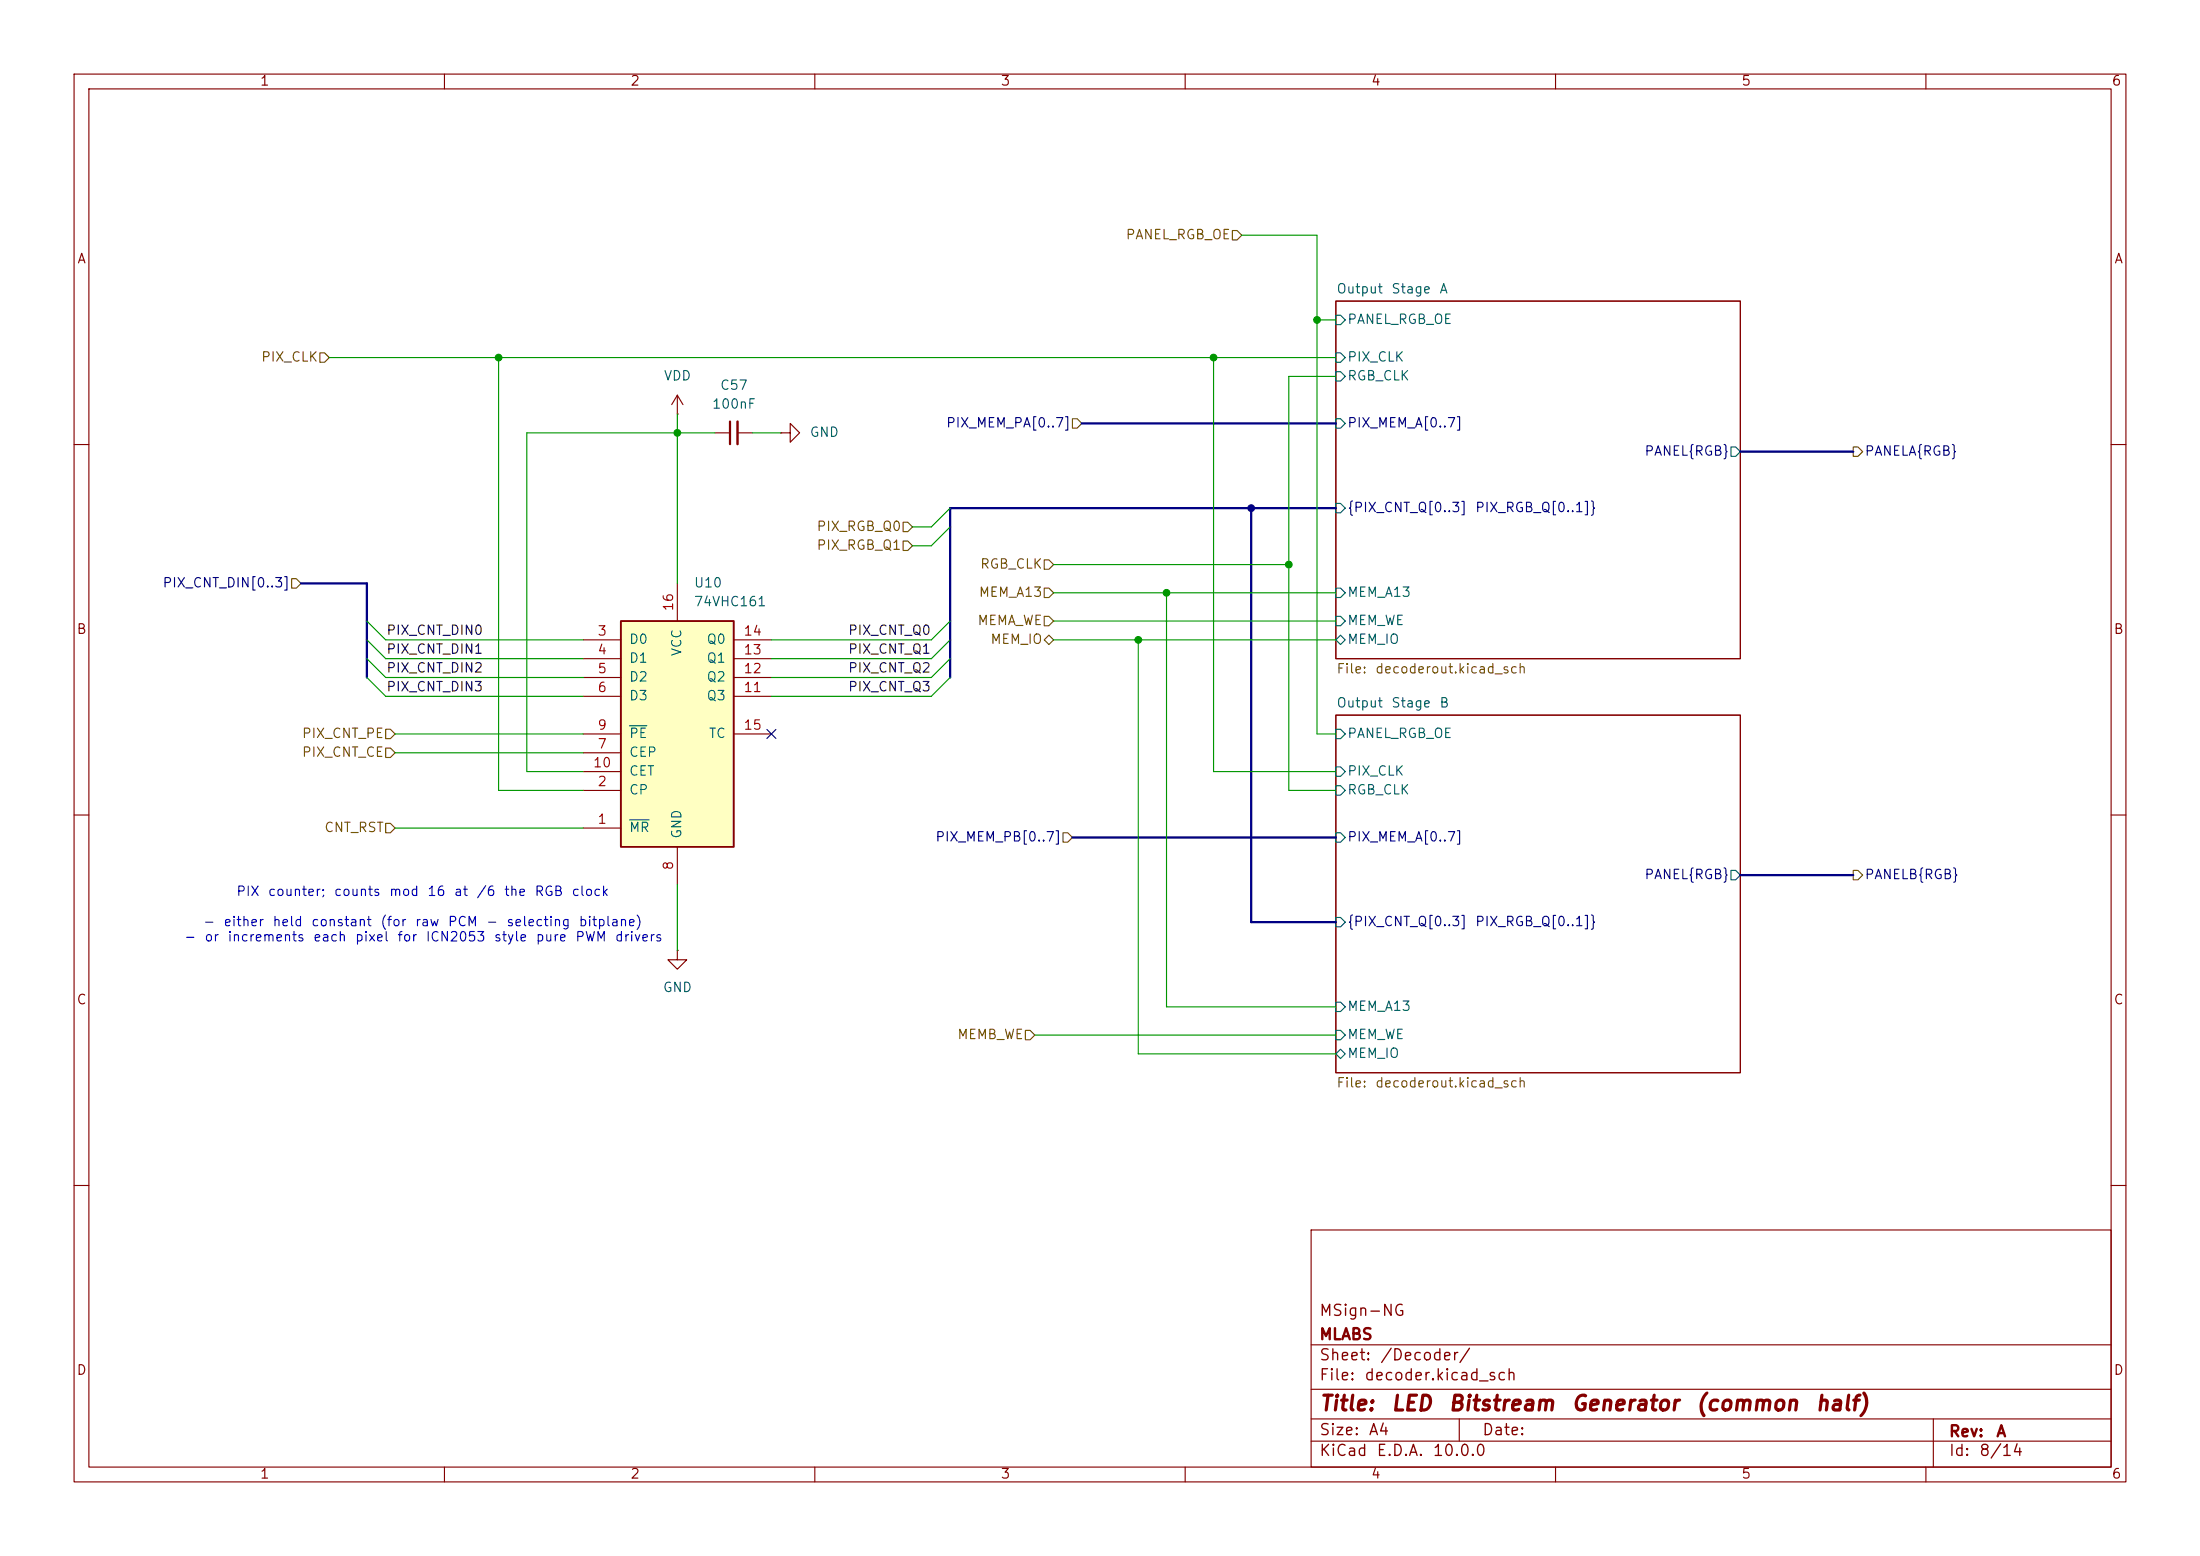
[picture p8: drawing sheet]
<svg xmlns="http://www.w3.org/2000/svg" width="297mm" height="210mm" viewBox="0 0 297 210" stroke-linecap="round" stroke-linejoin="round" font-family="sans-serif">
<g fill="none" stroke="#840000" stroke-width=".15">
<path d="M10 10h277v190h-277zM12 12h273v186h-273zM60 10v2M110 10v2M160 10v2M210 10v2M260 10v2M91.4 55.9h.1M91.4 53.3l-.7 1.3M91.4 53.3l.8 1.3M91.4 53.3v2.6M96.5 58.4h2.1"/>
<path d="M99.6 58.4h2M105.4 58.4h1.3v-1.2l1.2 1.2-1.2 1.3v-1.3M105.4 58.4h.1M180.3 40.6h54.6v48.3h-54.6zM10 60h2M285 60h2M180.3 96.5h54.6v48.3h-54.6zM10 110h2M285 110h2M91.4 128.3v1.2h1.3l-1.3 1.3-1.2-1.3h1.2M91.4 128.3h.1M10 160h2"/>
<path d="M177 166h108v32h-108zM285 160h2M60 198v2M110 198v2M160 198v2M177 194.5h108M177 191.5h108M177 187.5h108M177 181.5h108M197 191.5v3M210 198v2M260 198v2"/>
<path d="M261 191.5v6.5"/>
</g>
<g fill="none" stroke="#006464" stroke-width=".15">
<path d="M180.3 42.5h.7l.6 .7-.6 .6h-.7zM180.3 47.6h.7l.6 .7-.6 .6h-.7zM180.3 56.5h.7l.6 .7-.6 .6h-.7zM180.3 50.2h.7l.6 .6-.6 .6h-.7zM180.3 79.4h.7l.6 .6-.6 .6h-.7zM180.3 67.9h.7l.6 .7-.6 .6h-.7zM233.7 60.3h.6l.6 .7-.6 .6h-.6zM180.3 98.4h.7l.6 .7-.6 .6h-.7zM180.3 86.4l.7-.7 .6 .7-.6 .6zM180.3 83.2h.7l.6 .6-.6 .7h-.7zM180.3 103.5h.7l.6 .6-.6 .7h-.7zM180.3 112.4h.7l.6 .6-.6 .7h-.7z"/>
<path d="M180.3 106h.7l.6 .7-.6 .6h-.7zM233.7 117.5h.6l.6 .6-.6 .6h-.6zM180.3 135.3h.7l.6 .6-.6 .6h-.7zM180.3 139.1h.7l.6 .6-.6 .6h-.7zM180.3 123.8h.7l.6 .7-.6 .6h-.7zM180.3 142.2l.7-.6 .6 .6-.6 .7z"/>
</g>
<path d="M98.6 56.9v3" fill="none" stroke="#840000" stroke-width=".3"/>
<path d="M99.6 56.9v3" fill="none" stroke="#840000" stroke-width=".33"/>
<path d="M83.8 83.8h15.3v30.5h-15.3z" fill="#ffffc2"/>
<path d="M83.8 83.8h15.3v30.5h-15.3z" fill="none" stroke="#840000" stroke-width=".25"/>
<g fill="none" stroke="#840000" stroke-width=".15">
<path d="M91.4 78.7v5.1M78.7 86.4h5.1M78.7 88.9h5.1M78.7 91.4h5.1M78.7 94h5.1M78.7 99.1h5.1M99.1 86.4h5M99.1 88.9h5M99.1 91.4h5M99.1 94h5M99.1 99.1h5M78.7 111.8h5.1"/>
<path d="M78.7 106.7h5.1M78.7 101.6h5.1M78.7 104.1h5.1M91.4 114.3v5.1"/>
</g>
<path d="M85 98h2.3M85 110.7h2.6" fill="none" stroke="#006464" stroke-width=".15"/>
<g fill="none" stroke="#725600" stroke-width=".15">
<path d="M166.4 31.1h.6l.6 .7-.6 .6h-.6zM43.2 47.6h.6l.6 .7-.6 .6h-.6zM144.8 56.5h.6l.6 .7-.6 .6h-.6zM39.4 78.1h.6l.6 .6-.6 .7h-.6zM121.9 70.5h.7l.6 .6-.6 .7h-.7zM121.9 73h.7l.6 .7-.6 .6h-.7zM141 79.4h.6l.6 .6-.6 .6h-.6zM141 75.6h.6l.6 .6-.6 .6h-.6zM250.2 60.3h.6l.7 .7-.7 .6h-.6zM52.1 98.4h.6l.6 .7-.6 .6h-.6zM141 83.2h.6l.6 .6-.6 .7h-.6zM141 86.4l.6-.7 .6 .7-.6 .6z"/>
<path d="M52.1 111.1h.6l.6 .7-.6 .6h-.6zM52.1 101h.6l.6 .6-.6 .6h-.6zM143.5 112.4h.6l.7 .6-.7 .7h-.6zM250.2 117.5h.6l.7 .6-.7 .6h-.6zM138.4 139.1h.7l.6 .6-.6 .6h-.7z"/>
</g>
<path d="M146 57.2h34.3M40.6 78.7h8.9v12.7M168.9 68.6v55.9h11.4M180.3 68.6h-52v22.8M234.9 61h15.3M144.8 113h35.5M234.9 118.1h15.3" fill="none" stroke="#000084" stroke-width=".3"/>
<g fill="none" stroke="#009600" stroke-width=".15">
<path d="M167.6 31.8h10.2v67.3h2.5M44.4 48.3h135.9M67.3 48.3v58.4h11.4M91.4 55.9v22.8M96.5 58.4h-25.4v45.7h7.6M101.6 58.4h3.8M163.8 48.3v55.8h16.5M177.8 43.2h2.5M180.3 50.8h-6.3v55.9h6.3M128.3 71.1l-2.6 2.6h-2.5M128.3 68.6l-2.6 2.5h-2.5M142.2 76.2h31.8"/>
<path d="M49.5 91.4l2.6 2.6h26.6M49.5 86.4l2.6 2.5h26.6M49.5 88.9l2.6 2.5h26.6M49.5 83.8l2.6 2.6h26.6M53.3 99.1h25.4M128.3 91.4l-2.6 2.6h-21.6M128.3 86.4l-2.6 2.5h-21.6M128.3 88.9l-2.6 2.5h-21.6M128.3 83.8l-2.6 2.6h-21.6M142.2 80h38.1M142.2 86.4h38.1M142.2 83.8h38.1"/>
<path d="M153.7 86.4v55.8h26.6M157.5 80v55.9h22.8M53.3 111.8h25.4M53.3 101.6h25.4M91.4 119.4v8.9M139.7 139.7h40.6"/>
</g>
<path d="M103.5 98.5l1.2 1.2M104.7 98.5l-1.2 1.2" fill="none" stroke="#000084" stroke-width=".15"/>
<g fill="#009600" stroke="#009600" stroke-width=".14">
<circle cx="67.3" cy="48.3" r=".46"/>
<circle cx="91.4" cy="58.4" r=".46"/>
<circle cx="163.8" cy="48.3" r=".46"/>
<circle cx="153.7" cy="86.4" r=".46"/>
<circle cx="174" cy="76.2" r=".46"/>
<circle cx="177.8" cy="43.2" r=".46"/>
<circle cx="157.5" cy="80" r=".46"/>
</g>
<circle cx="168.9" cy="68.6" r=".46" fill="#000084" stroke="#000084" stroke-width=".14"/>
<g font-size="2" fill="#840000">
<text x="178" y="190.9">Title:</text>
<text x="187.7" y="190.9">LED</text>
<text x="195.4" y="190.9">Bitstream</text>
<text x="212" y="190.9">Generator</text>
<text x="228.8" y="190.9">(common</text>
<text x="245" y="190.9">half)</text>
</g>
<g font-size="1.5" fill="#840000">
<text x="178" y="178">MSign-NG</text>
<text x="178" y="184">Sheet:</text>
<text x="178" y="181.2">MLABS</text>
<text x="186.2" y="184">/Decoder/</text>
<text x="178" y="186.7">File:</text>
<text x="184.1" y="186.7">decoder.kicad_sch</text>
<text x="178" y="196.9">KiCad</text>
<text x="178" y="194.1">Size:</text>
<text x="184.7" y="194.1">A4</text>
<text x="185.7" y="196.9">E.D.A.</text>
<text x="193.3" y="196.9">10.0.0</text>
<text x="200" y="194.1">Date:</text>
<text x="263" y="194.3">Rev:</text>
<text x="263" y="196.9">Id:</text>
<text x="267.1" y="196.9">8/14</text>
<text x="269.4" y="194.3">A</text>
</g>
<g font-size="1.3" fill="#840000">
<text x="35" y="11.9">1</text>
<text x="85" y="11.9">2</text>
<text x="135" y="11.9">3</text>
<text x="185" y="11.9">4</text>
<text x="235" y="11.9">5</text>
<text x="285" y="11.9">6</text>
<text x="10.3" y="35.9">A</text>
<text x="285.3" y="35.9">A</text>
<text x="10.3" y="85.9">B</text>
<text x="285.3" y="85.9">B</text>
<text x="10.3" y="135.9">C</text>
<text x="285.3" y="135.9">C</text>
<text x="10.3" y="185.9">D</text>
<text x="285.3" y="185.9">D</text>
<text x="35" y="199.9">1</text>
<text x="85" y="199.9">2</text>
<text x="135" y="199.9">3</text>
<text x="185" y="199.9">4</text>
<text x="235" y="199.9">5</text>
<text x="285" y="199.9">6</text>
</g>
<g font-size="1.3" fill="#725600">
<text x="151.9" y="32.6">PANEL_RGB_OE</text>
<text x="35.2" y="49.1">PIX_CLK</text>
<text x="110.2" y="72">PIX_RGB_Q0</text>
<text x="110.2" y="74.5">PIX_RGB_Q1</text>
<text x="132.2" y="77.1">RGB_CLK</text>
<text x="132" y="80.9">MEM_A13</text>
<text x="131.9" y="84.7">MEMA_WE</text>
<text x="133.6" y="87.2">MEM_IO</text>
<text x="180.3" y="91.2">File:</text>
<text x="185.6" y="91.2">decoderout.kicad_sch</text>
<text x="40.7" y="99.9">PIX_CNT_PE</text>
<text x="40.7" y="102.5">PIX_CNT_CE</text>
<text x="43.7" y="112.6">CNT_RST</text>
<text x="129.1" y="140.6">MEMB_WE</text>
<text x="180.3" y="147.1">File:</text>
<text x="185.6" y="147.1">decoderout.kicad_sch</text>
</g>
<g font-size="1.3" fill="#006464">
<text x="180.3" y="39.9">Output</text>
<text x="187.7" y="39.9">Stage</text>
<text x="194.2" y="39.9">A</text>
<text x="181.8" y="44">PANEL_RGB_OE</text>
<text x="89.5" y="51.7">VDD</text>
<text x="97.1" y="52.9">C57</text>
<text x="181.8" y="49.1">PIX_CLK</text>
<text x="181.8" y="51.7">RGB_CLK</text>
<text x="96" y="55.5">100nF</text>
<text x="109.2" y="59.3">GND</text>
<text x="93.6" y="79.6">U10</text>
<text x="93.6" y="82.1">74VHC161</text>
<text x="181.8" y="80.9">MEM_A13</text>
<text x="84.8" y="87.2">D0</text>
<text x="84.8" y="89.8">D1</text>
<text x="92.3" y="88.7" transform="rotate(-90 92.3 88.7)">VCC</text>
<text x="95.3" y="89.8">Q1</text>
<text x="95.3" y="87.2">Q0</text>
<text x="181.8" y="87.2">MEM_IO</text>
<text x="181.8" y="84.7">MEM_WE</text>
<text x="84.8" y="92.3">D2</text>
<text x="84.8" y="94.8">D3</text>
<text x="95.3" y="94.8">Q3</text>
<text x="95.3" y="92.3">Q2</text>
<text x="180.3" y="95.8">Output</text>
<text x="187.7" y="95.8">Stage</text>
<text x="194.2" y="95.8">B</text>
<text x="84.8" y="99.9">PE</text>
<text x="95.6" y="99.9">TC</text>
<text x="181.8" y="99.9">PANEL_RGB_OE</text>
<text x="84.8" y="107.5">CP</text>
<text x="84.8" y="102.5">CEP</text>
<text x="84.8" y="105">CET</text>
<text x="181.8" y="105">PIX_CLK</text>
<text x="181.8" y="107.5">RGB_CLK</text>
<text x="84.8" y="112.6">MR</text>
<text x="92.3" y="113.3" transform="rotate(-90 92.3 113.3)">GND</text>
<text x="89.4" y="134.2">GND</text>
<text x="181.8" y="136.8">MEM_A13</text>
<text x="181.8" y="143.1">MEM_IO</text>
<text x="181.8" y="140.6">MEM_WE</text>
</g>
<g font-size="1.3" fill="#000084">
<text x="127.6" y="58">PIX_MEM_PA[0..7]</text>
<text x="181.8" y="58">PIX_MEM_A[0..7]</text>
<text x="221.9" y="61.8">PANEL{RGB}</text>
<text x="251.7" y="61.8">PANELA{RGB}</text>
<text x="181.8" y="69.4">{PIX_CNT_Q[0..3]</text>
<text x="199.1" y="69.4">PIX_RGB_Q[0..1]}</text>
<text x="21.9" y="79.6">PIX_CNT_DIN[0..3]</text>
<text x="126.2" y="113.9">PIX_MEM_PB[0..7]</text>
<text x="181.8" y="113.9">PIX_MEM_A[0..7]</text>
<text x="221.9" y="119">PANEL{RGB}</text>
<text x="251.7" y="119">PANELB{RGB}</text>
<text x="181.8" y="125.3">{PIX_CNT_Q[0..3]</text>
<text x="199.1" y="125.3">PIX_RGB_Q[0..1]}</text>
</g>
<g font-size="1.3" fill="#a90000">
<text x="91.2" y="82.6" transform="rotate(-90 91.2 82.6)">16</text>
<text x="80.6" y="86.1">3</text>
<text x="80.6" y="88.6">4</text>
<text x="100.3" y="88.6">13</text>
<text x="100.3" y="86.1">14</text>
<text x="80.6" y="91.2">5</text>
<text x="80.6" y="93.7">6</text>
<text x="100.3" y="93.7">11</text>
<text x="100.3" y="91.2">12</text>
<text x="80.6" y="101.3">7</text>
<text x="80.6" y="98.8">9</text>
<text x="100.3" y="98.8">15</text>
<text x="80" y="103.9">10</text>
<text x="80.6" y="106.4">2</text>
<text x="80.6" y="111.5">1</text>
<text x="91.2" y="117.5" transform="rotate(-90 91.2 117.5)">8</text>
</g>
<g font-size="1.3" fill="#0f0f0f">
<text x="52.1" y="86">PIX_CNT_DIN0</text>
<text x="52.1" y="88.6">PIX_CNT_DIN1</text>
<text x="114.4" y="88.6">PIX_CNT_Q1</text>
<text x="114.4" y="86">PIX_CNT_Q0</text>
<text x="52.1" y="93.6">PIX_CNT_DIN3</text>
<text x="52.1" y="91.1">PIX_CNT_DIN2</text>
<text x="114.4" y="91.1">PIX_CNT_Q2</text>
<text x="114.4" y="93.6">PIX_CNT_Q3</text>
</g>
<g font-size="1.3" fill="#0000c2">
<text x="27.3" y="125.3">-</text>
<text x="30.1" y="125.3">either</text>
<text x="31.8" y="121.2">PIX</text>
<text x="36.1" y="121.2">counter;</text>
<text x="36.7" y="125.3">held</text>
<text x="41.9" y="125.3">constant</text>
<text x="45" y="121.2">counts</text>
<text x="51.3" y="125.3">(for</text>
<text x="52.4" y="121.2">mod</text>
<text x="55.9" y="125.3">raw</text>
<text x="57.6" y="121.2">16</text>
<text x="60.4" y="125.3">PCM</text>
<text x="61.2" y="121.2">at</text>
<text x="64.2" y="121.2">/6</text>
<text x="65.5" y="125.3">-</text>
<text x="67.9" y="121.2">the</text>
<text x="68.3" y="125.3">selecting</text>
<text x="72.1" y="121.2">RGB</text>
<text x="77.1" y="121.2">clock</text>
<text x="78" y="125.3">bitplane)</text>
<text x="24.8" y="127.4">-</text>
<text x="27.5" y="127.4">or</text>
<text x="30.6" y="127.4">increments</text>
<text x="42.2" y="127.4">each</text>
<text x="47.8" y="127.4">pixel</text>
<text x="53.5" y="127.4">for</text>
<text x="57.4" y="127.4">ICN2053</text>
<text x="66.6" y="127.4">style</text>
<text x="72.2" y="127.4">pure</text>
<text x="77.6" y="127.4">PWM</text>
<text x="82.9" y="127.4">drivers</text>
</g>
</svg>
